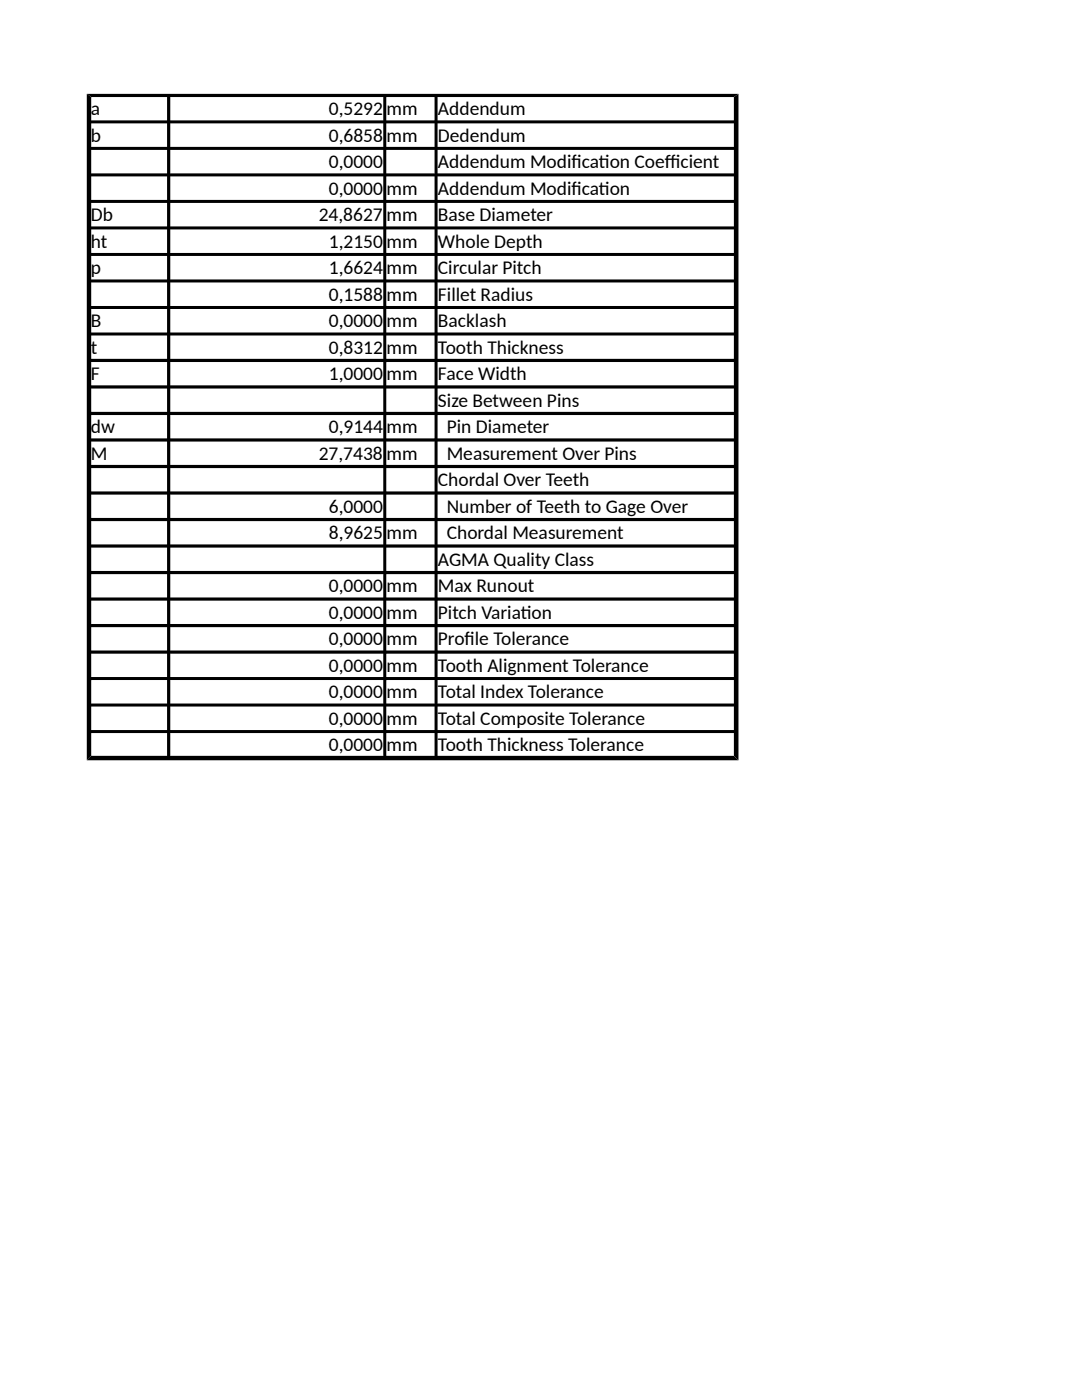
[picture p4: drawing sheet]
<svg xmlns="http://www.w3.org/2000/svg" width="216mm" height="279mm" viewBox="0 0 216 279" stroke-linecap="round" stroke-linejoin="round" font-family="sans-serif">
<g fill="#000">
<path d="M17.3 18.7h130.1l-1 .7h-128.2z" fill-rule="evenodd"/>
<path d="M17.8 24.3l.4-.3h128.2l.5 .3-.5 .3h-128.2z" fill-rule="evenodd"/>
<path d="M17.8 29.6l.4-.3h128.2l.5 .3-.5 .3h-128.2z" fill-rule="evenodd"/>
<path d="M17.8 34.9l.4-.3h128.2l.5 .3-.5 .3h-128.2z" fill-rule="evenodd"/>
<path d="M17.8 40.2l.4-.3h128.2l.5 .3-.5 .3h-128.2z" fill-rule="evenodd"/>
<path d="M17.8 45.5l.4-.3h128.2l.5 .3-.5 .3h-128.2z" fill-rule="evenodd"/>
<path d="M17.8 50.8l.4-.3h128.2l.5 .3-.5 .3h-128.2z" fill-rule="evenodd"/>
<path d="M17.8 56.1l.4-.3h128.2l.5 .3-.5 .3h-128.2z" fill-rule="evenodd"/>
<path d="M17.8 61.3l.4-.2h128.2l.5 .2-.5 .4h-128.2z" fill-rule="evenodd"/>
<path d="M17.8 66.6l.4-.2h128.2l.5 .2-.5 .4h-128.2z" fill-rule="evenodd"/>
<path d="M17.8 71.9l.4-.3h128.2l.5 .3-.5 .3h-128.2z" fill-rule="evenodd"/>
<path d="M17.8 77.2l.4-.3h128.2l.5 .3-.5 .3h-128.2z" fill-rule="evenodd"/>
<path d="M17.8 82.5l.4-.3h128.2l.5 .3-.5 .3h-128.2z" fill-rule="evenodd"/>
<path d="M17.8 87.8l.4-.3h128.2l.5 .3-.5 .3h-128.2z" fill-rule="evenodd"/>
<path d="M17.8 93.1l.4-.3h128.2l.5 .3-.5 .3h-128.2z" fill-rule="evenodd"/>
<path d="M17.8 98.4l.4-.3h128.2l.5 .3-.5 .3h-128.2z" fill-rule="evenodd"/>
<path d="M17.8 103.7l.4-.3h128.2l.5 .3-.5 .3h-128.2z" fill-rule="evenodd"/>
<path d="M17.8 109l.4-.3h128.2l.5 .3-.5 .3h-128.2z" fill-rule="evenodd"/>
<path d="M17.8 114.3l.4-.4h128.2l.5 .4-.5 .3h-128.2z" fill-rule="evenodd"/>
<path d="M17.8 119.6l.4-.4h128.2l.5 .4-.5 .3h-128.2z" fill-rule="evenodd"/>
<path d="M17.8 124.8l.4-.3h128.2l.5 .3-.5 .4h-128.2z" fill-rule="evenodd"/>
<path d="M17.8 130.1l.4-.3h128.2l.5 .3-.5 .4h-128.2z" fill-rule="evenodd"/>
<path d="M17.8 135.4l.4-.3h128.2l.5 .3-.5 .3h-128.2z" fill-rule="evenodd"/>
<path d="M17.3 18.7l.9 .7v131.4l-.9 .9z" fill-rule="evenodd"/>
<path d="M17.8 140.7l.4-.3h128.2l.5 .3-.5 .3h-128.2z" fill-rule="evenodd"/>
<path d="M17.8 146l.4-.3h128.2l.5 .3-.5 .3h-128.2z" fill-rule="evenodd"/>
<path d="M17.3 151.7l.9-.9h128.2l1 .9z" fill-rule="evenodd"/>
<path d="M33.7 19.1l.3 .3v131.4l-.3 .5-.4-.5v-131.4z" fill-rule="evenodd"/>
<path d="M76.8 19.1l.3 .3v131.4l-.3 .5-.3-.5v-131.4z" fill-rule="evenodd"/>
<path d="M87 19.1l.3 .3v131.4l-.3 .5-.3-.5v-131.4z" fill-rule="evenodd"/>
<path d="M146.4 19.4l1-.7v133l-1-.9z" fill-rule="evenodd"/>
</g>
<g font-size="3.9">
<text x="18.1" y="23">a</text>
<text x="65.6" y="23">0,5292</text>
<text x="77.2" y="23">mm</text>
<text x="87.4" y="23">Addendum</text>
<text x="18.1" y="28.3">b</text>
<text x="65.6" y="28.3">0,6858</text>
<text x="77.2" y="28.3">mm</text>
<text x="87.4" y="28.3">Dedendum</text>
<text x="65.6" y="33.6">0,0000</text>
<text x="87.4" y="33.6">Addendum Modif</text>
<text x="114" y="33.6">icat</text>
<text x="119.5" y="33.6">ion Coef</text>
<text x="132.6" y="33.6">f</text>
<text x="132.6" y="33.6">icient</text>
<text x="65.6" y="38.9">0,0000</text>
<text x="77.2" y="38.9">mm</text>
<text x="87.4" y="38.9">Addendum Modif</text>
<text x="114" y="38.9">icat</text>
<text x="119.5" y="38.9">ion</text>
<text x="18.1" y="44.2">Db</text>
<text x="63.6" y="44.2">24,8627</text>
<text x="77.2" y="44.2">mm</text>
<text x="87.4" y="44.2">Base Diameter</text>
<text x="18.1" y="49.5">ht</text>
<text x="65.6" y="49.5">1,2150</text>
<text x="77.2" y="49.5">mm</text>
<text x="87.4" y="49.5">Whole Depth</text>
<text x="18.1" y="54.8">p</text>
<text x="65.6" y="54.8">1,6624</text>
<text x="77.2" y="54.8">mm</text>
<text x="87.4" y="54.8">Circular Pitch</text>
<text x="18.1" y="65.3">B</text>
<text x="65.6" y="60">0,1588</text>
<text x="65.6" y="65.3">0,0000</text>
<text x="77.2" y="60">mm</text>
<text x="77.2" y="65.3">mm</text>
<text x="87.4" y="60">Fillet Radius</text>
<text x="87.4" y="65.3">Backlash</text>
<text x="18.1" y="70.6">t</text>
<text x="65.6" y="70.6">0,8312</text>
<text x="77.2" y="70.6">mm</text>
<text x="87.4" y="70.6">Tooth Thickness</text>
<text x="18.1" y="75.9">F</text>
<text x="65.6" y="75.9">1,0000</text>
<text x="77.2" y="75.9">mm</text>
<text x="87.4" y="75.9">Face Width</text>
<text x="87.4" y="81.2">Size Between Pins</text>
<text x="18.1" y="86.5">dw</text>
<text x="65.6" y="86.5">0,9144</text>
<text x="77.2" y="86.5">mm</text>
<text x="89.1" y="86.5">Pin Diameter</text>
<text x="18.1" y="91.8">M</text>
<text x="63.6" y="91.8">27,7438</text>
<text x="77.2" y="91.8">mm</text>
<text x="89.1" y="91.8">Measurement Over Pins</text>
<text x="87.4" y="97">Chordal Over Teeth</text>
<text x="65.6" y="102.3">6,0000</text>
<text x="65.6" y="107.6">8,9625</text>
<text x="77.2" y="107.6">mm</text>
<text x="89.1" y="102.3">Number of Teeth to Gage Over</text>
<text x="89.1" y="107.6">Chordal Measurement</text>
<text x="87.4" y="112.9">AGMA Quality Class</text>
<text x="65.6" y="118.2">0,0000</text>
<text x="77.2" y="118.2">mm</text>
<text x="87.4" y="118.2">Max Runout</text>
<text x="65.6" y="123.5">0,0000</text>
<text x="77.2" y="123.5">mm</text>
<text x="87.4" y="123.5">Pitch Variat</text>
<text x="103.9" y="123.5">ion</text>
<text x="65.6" y="128.8">0,0000</text>
<text x="77.2" y="128.8">mm</text>
<text x="87.4" y="128.8">Prof</text>
<text x="92.7" y="128.8">ile Tolerance</text>
<text x="65.6" y="134.1">0,0000</text>
<text x="77.2" y="134.1">mm</text>
<text x="87.4" y="134.1">Tooth Alignment Tolerance</text>
<text x="65.6" y="139.4">0,0000</text>
<text x="77.2" y="139.4">mm</text>
<text x="87.4" y="139.4">Total Index Tolerance</text>
<text x="65.6" y="144.7">0,0000</text>
<text x="65.6" y="150">0,0000</text>
<text x="77.2" y="144.7">mm</text>
<text x="77.2" y="150">mm</text>
<text x="87.4" y="144.7">Total Composite Tolerance</text>
<text x="87.4" y="150">Tooth Thickness Tolerance</text>
</g>
</svg>
